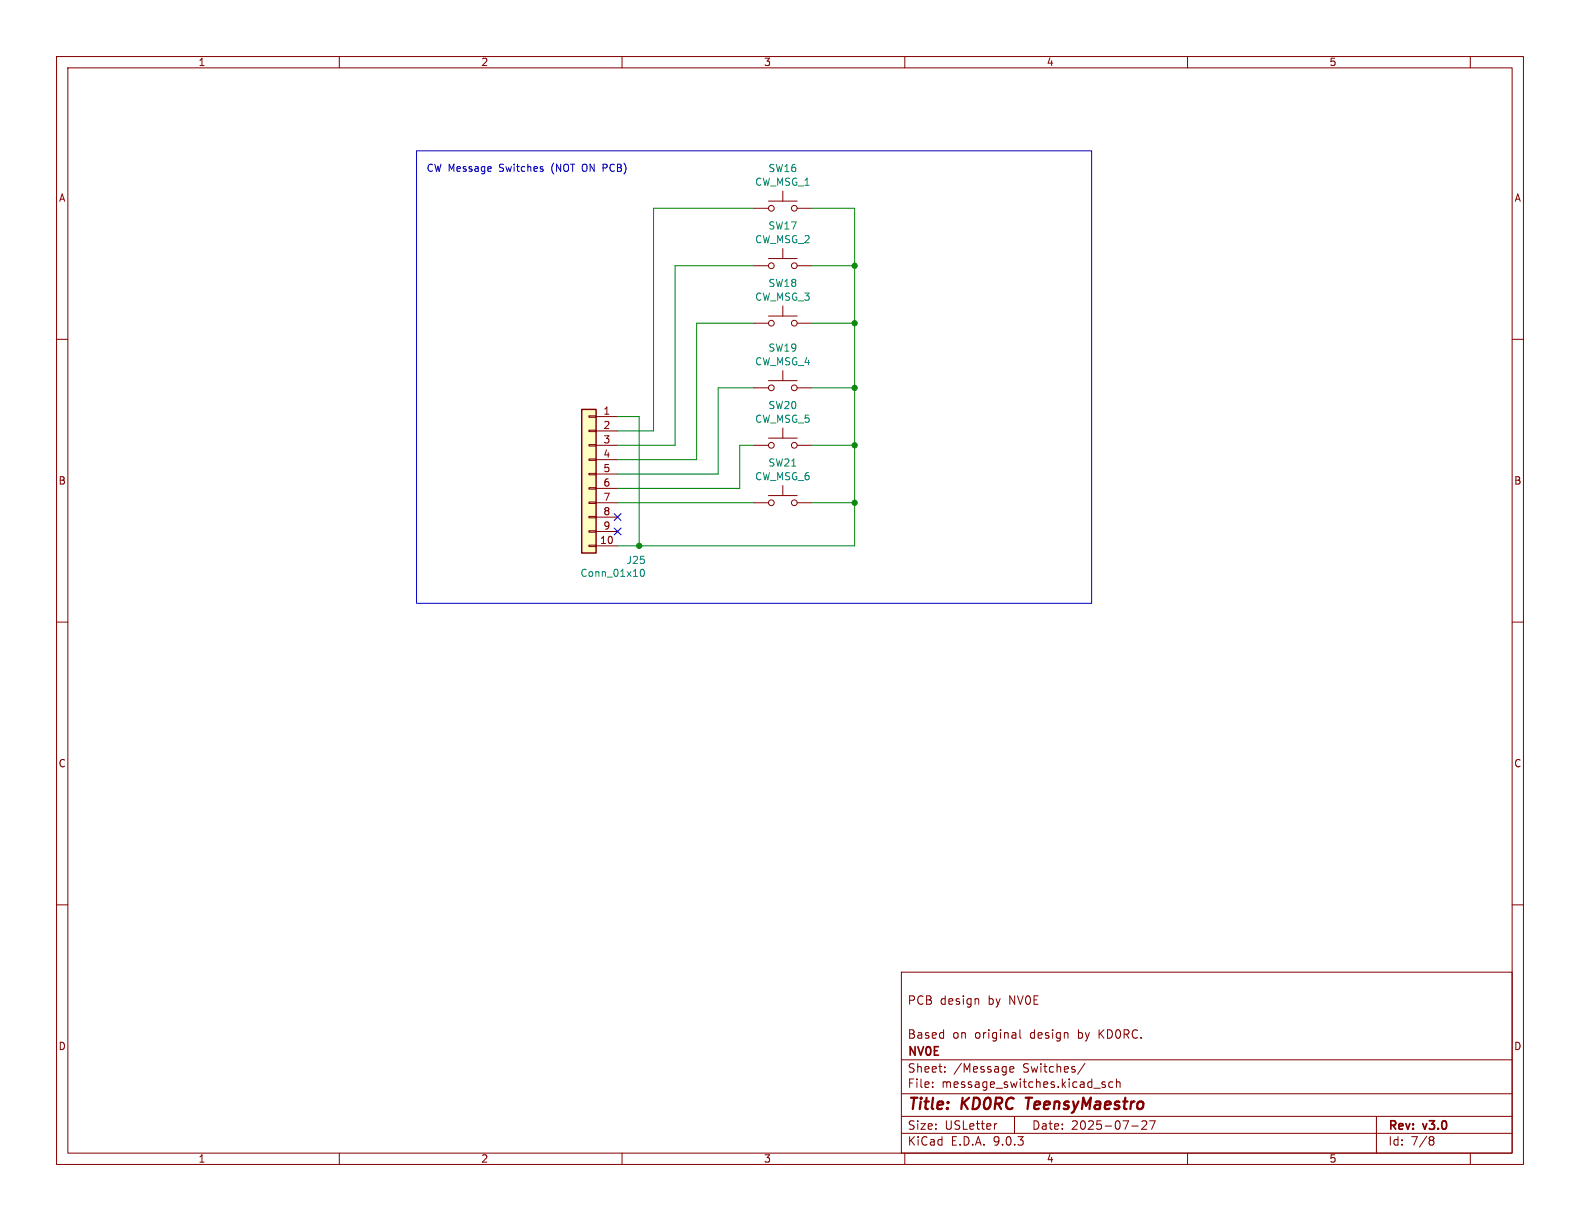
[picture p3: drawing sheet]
(kicad_sch
 (version 20250114)
 (generator "eeschema")
 (generator_version "9.0")
 (paper "USLetter")
 (title_block
  (title "KD0RC TeensyMaestro")
  (date "2025-07-27")
  (rev "v3.0")
  (company "NV0E")
  (comment 1 "Based on original design by KD0RC.")
  (comment 3 "PCB design by NV0E"))
 (lib_symbols
  (symbol "Connector_Generic:Conn_01x10"
   (pin_names
    (offset 1.016) (hide yes)) (exclude_from_sim no) (in_bom yes) (on_board yes)
   (property "Reference" "J" (at 0 12.7 0) (effects (font (size 1.27 1.27))))
   (property "Value" "Conn_01x10" (at 0 -15.24 0) (effects (font (size 1.27 1.27))))
   (property "Footprint" "" (at 0 0 0) (effects (font (size 1.27 1.27)) (hide yes)))
   (property "Datasheet" "~" (at 0 0 0) (effects (font (size 1.27 1.27)) (hide yes)))
   (property "Description" "Generic connector, single row, 01x10, script generated (kicad-library-utils/schlib/autogen/connector/)" (at 0 0 0) (effects (font (size 1.27 1.27)) (hide yes)))
   (symbol "Conn_01x10_1_1"
    (rectangle (start -1.27 11.43) (end 1.27 -13.97) (stroke (width 0.254) (type default)) (fill (type background)))
    (rectangle (start -1.27 10.287) (end 0 10.033) (stroke (width 0.1524) (type default)) (fill (type none)))
    (rectangle (start -1.27 7.747) (end 0 7.493) (stroke (width 0.1524) (type default)) (fill (type none)))
    (rectangle (start -1.27 5.207) (end 0 4.953) (stroke (width 0.1524) (type default)) (fill (type none)))
    (rectangle (start -1.27 2.667) (end 0 2.413) (stroke (width 0.1524) (type default)) (fill (type none)))
    (rectangle (start -1.27 0.127) (end 0 -0.127) (stroke (width 0.1524) (type default)) (fill (type none)))
    (rectangle (start -1.27 -2.413) (end 0 -2.667) (stroke (width 0.1524) (type default)) (fill (type none)))
    (rectangle (start -1.27 -4.953) (end 0 -5.207) (stroke (width 0.1524) (type default)) (fill (type none)))
    (rectangle (start -1.27 -7.493) (end 0 -7.747) (stroke (width 0.1524) (type default)) (fill (type none)))
    (rectangle (start -1.27 -10.033) (end 0 -10.287) (stroke (width 0.1524) (type default)) (fill (type none)))
    (rectangle (start -1.27 -12.573) (end 0 -12.827) (stroke (width 0.1524) (type default)) (fill (type none)))
    (pin passive line (at -5.08 10.16 0) (length 3.81) (name "Pin_1" (effects (font (size 1.27 1.27)))) (number "1" (effects (font (size 1.27 1.27)))))
    (pin passive line (at -5.08 7.62 0) (length 3.81) (name "Pin_2" (effects (font (size 1.27 1.27)))) (number "2" (effects (font (size 1.27 1.27)))))
    (pin passive line (at -5.08 5.08 0) (length 3.81) (name "Pin_3" (effects (font (size 1.27 1.27)))) (number "3" (effects (font (size 1.27 1.27)))))
    (pin passive line (at -5.08 2.54 0) (length 3.81) (name "Pin_4" (effects (font (size 1.27 1.27)))) (number "4" (effects (font (size 1.27 1.27)))))
    (pin passive line (at -5.08 0 0) (length 3.81) (name "Pin_5" (effects (font (size 1.27 1.27)))) (number "5" (effects (font (size 1.27 1.27)))))
    (pin passive line (at -5.08 -2.54 0) (length 3.81) (name "Pin_6" (effects (font (size 1.27 1.27)))) (number "6" (effects (font (size 1.27 1.27)))))
    (pin passive line (at -5.08 -5.08 0) (length 3.81) (name "Pin_7" (effects (font (size 1.27 1.27)))) (number "7" (effects (font (size 1.27 1.27)))))
    (pin passive line (at -5.08 -7.62 0) (length 3.81) (name "Pin_8" (effects (font (size 1.27 1.27)))) (number "8" (effects (font (size 1.27 1.27)))))
    (pin passive line (at -5.08 -10.16 0) (length 3.81) (name "Pin_9" (effects (font (size 1.27 1.27)))) (number "9" (effects (font (size 1.27 1.27)))))
    (pin passive line (at -5.08 -12.7 0) (length 3.81) (name "Pin_10" (effects (font (size 1.27 1.27)))) (number "10" (effects (font (size 1.27 1.27))))))
   (embedded_fonts no))
  (symbol "Switch:SW_Push"
   (pin_numbers (hide yes))
   (pin_names
    (offset 1.016) (hide yes)) (exclude_from_sim no) (in_bom yes) (on_board yes)
   (property "Reference" "SW" (at 1.27 2.54 0) (effects (font (size 1.27 1.27)) (justify left)))
   (property "Value" "SW_Push" (at 0 -1.524 0) (effects (font (size 1.27 1.27))))
   (property "Footprint" "" (at 0 5.08 0) (effects (font (size 1.27 1.27)) (hide yes)))
   (property "Datasheet" "~" (at 0 5.08 0) (effects (font (size 1.27 1.27)) (hide yes)))
   (property "Description" "Push button switch, generic, two pins" (at 0 0 0) (effects (font (size 1.27 1.27)) (hide yes)))
   (symbol "SW_Push_0_1"
    (circle (center -2.032 0) (radius 0.508) (stroke (width 0) (type default)) (fill (type none)))
    (polyline (pts (xy 0 1.27) (xy 0 3.048)) (stroke (width 0) (type default)) (fill (type none)))
    (circle (center 2.032 0) (radius 0.508) (stroke (width 0) (type default)) (fill (type none)))
    (polyline (pts (xy 2.54 1.27) (xy -2.54 1.27)) (stroke (width 0) (type default)) (fill (type none)))
    (pin passive line (at -5.08 0 0) (length 2.54) (name "1" (effects (font (size 1.27 1.27)))) (number "1" (effects (font (size 1.27 1.27)))))
    (pin passive line (at 5.08 0 180) (length 2.54) (name "2" (effects (font (size 1.27 1.27)))) (number "2" (effects (font (size 1.27 1.27))))))
   (embedded_fonts no)))
 (rectangle
  (start 73.66 26.67)
  (end 193.04 106.68)
  (stroke (width 0) (type default))
  (fill (type none)))
 (text "CW Message Switches (NOT ON PCB)"
  (exclude_from_sim no)
  (at 93.218 29.972 0)
  (effects (font (size 1.27 1.27))))
 (junction
  (at 151.13 88.9)
  (diameter 0)
  (color 0 0 0 0))
 (junction
  (at 113.03 96.52)
  (diameter 0)
  (color 0 0 0 0))
 (junction
  (at 151.13 68.58)
  (diameter 0)
  (color 0 0 0 0))
 (junction
  (at 151.13 57.15)
  (diameter 0)
  (color 0 0 0 0))
 (junction
  (at 151.13 46.99)
  (diameter 0)
  (color 0 0 0 0))
 (junction
  (at 151.13 78.74)
  (diameter 0)
  (color 0 0 0 0))
 (no_connect
  (at 109.22 91.44))
 (no_connect
  (at 109.22 93.98))
 (wire
  (pts (xy 151.13 46.99) (xy 151.13 57.15))
  (stroke (width 0) (type default)))
 (wire
  (pts (xy 151.13 36.83) (xy 151.13 46.99))
  (stroke (width 0) (type default)))
 (wire
  (pts (xy 133.35 36.83) (xy 115.57 36.83))
  (stroke (width 0) (type default)))
 (wire
  (pts (xy 151.13 57.15) (xy 143.51 57.15))
  (stroke (width 0) (type default)))
 (wire
  (pts (xy 133.35 78.74) (xy 130.81 78.74))
  (stroke (width 0) (type default)))
 (wire
  (pts (xy 127 83.82) (xy 109.22 83.82))
  (stroke (width 0) (type default)))
 (wire
  (pts (xy 143.51 88.9) (xy 151.13 88.9))
  (stroke (width 0) (type default)))
 (wire
  (pts (xy 109.22 96.52) (xy 113.03 96.52))
  (stroke (width 0) (type default)))
 (wire
  (pts (xy 143.51 36.83) (xy 151.13 36.83))
  (stroke (width 0) (type default)))
 (wire
  (pts (xy 109.22 73.66) (xy 113.03 73.66))
  (stroke (width 0) (type default)))
 (wire
  (pts (xy 151.13 78.74) (xy 151.13 88.9))
  (stroke (width 0) (type default)))
 (wire
  (pts (xy 113.03 73.66) (xy 113.03 96.52))
  (stroke (width 0) (type default)))
 (wire
  (pts (xy 115.57 76.2) (xy 109.22 76.2))
  (stroke (width 0) (type default)))
 (wire
  (pts (xy 123.19 57.15) (xy 123.19 81.28))
  (stroke (width 0) (type default)))
 (wire
  (pts (xy 143.51 78.74) (xy 151.13 78.74))
  (stroke (width 0) (type default)))
 (wire
  (pts (xy 119.38 78.74) (xy 109.22 78.74))
  (stroke (width 0) (type default)))
 (wire
  (pts (xy 133.35 68.58) (xy 127 68.58))
  (stroke (width 0) (type default)))
 (wire
  (pts (xy 133.35 88.9) (xy 109.22 88.9))
  (stroke (width 0) (type default)))
 (wire
  (pts (xy 127 68.58) (xy 127 83.82))
  (stroke (width 0) (type default)))
 (wire
  (pts (xy 151.13 68.58) (xy 143.51 68.58))
  (stroke (width 0) (type default)))
 (wire
  (pts (xy 151.13 68.58) (xy 151.13 78.74))
  (stroke (width 0) (type default)))
 (wire
  (pts (xy 130.81 78.74) (xy 130.81 86.36))
  (stroke (width 0) (type default)))
 (wire
  (pts (xy 113.03 96.52) (xy 151.13 96.52))
  (stroke (width 0) (type default)))
 (wire
  (pts (xy 151.13 46.99) (xy 143.51 46.99))
  (stroke (width 0) (type default)))
 (wire
  (pts (xy 151.13 88.9) (xy 151.13 96.52))
  (stroke (width 0) (type default)))
 (wire
  (pts (xy 133.35 46.99) (xy 119.38 46.99))
  (stroke (width 0) (type default)))
 (wire
  (pts (xy 115.57 36.83) (xy 115.57 76.2))
  (stroke (width 0) (type default)))
 (wire
  (pts (xy 130.81 86.36) (xy 109.22 86.36))
  (stroke (width 0) (type default)))
 (wire
  (pts (xy 123.19 81.28) (xy 109.22 81.28))
  (stroke (width 0) (type default)))
 (wire
  (pts (xy 119.38 46.99) (xy 119.38 78.74))
  (stroke (width 0) (type default)))
 (wire
  (pts (xy 151.13 57.15) (xy 151.13 68.58))
  (stroke (width 0) (type default)))
 (wire
  (pts (xy 133.35 57.15) (xy 123.19 57.15))
  (stroke (width 0) (type default)))
 (symbol
  (lib_id "Switch:SW_Push")
  (at 138.43 57.15 0)
  (unit 1)
  (exclude_from_sim no)
  (in_bom yes)
  (on_board no)
  (dnp no)
  (fields_autoplaced yes)
  (property "Reference" "SW18" (at 138.43 50.0845 0) (effects (font (size 1.27 1.27))))
  (property "Value" "CW_MSG_3" (at 138.43 52.5088 0) (effects (font (size 1.27 1.27))))
  (property "Footprint" "" (at 138.43 52.07 0) (effects (font (size 1.27 1.27)) (hide yes)))
  (property "Datasheet" "~" (at 138.43 52.07 0) (effects (font (size 1.27 1.27)) (hide yes)))
  (property "Description" "Push button switch, generic, two pins" (at 138.43 57.15 0) (effects (font (size 1.27 1.27)) (hide yes)))
  (pin "1")
  (pin "2"))
 (symbol
  (lib_id "Switch:SW_Push")
  (at 138.43 68.58 0)
  (unit 1)
  (exclude_from_sim no)
  (in_bom yes)
  (on_board no)
  (dnp no)
  (fields_autoplaced yes)
  (property "Reference" "SW19" (at 138.43 61.5145 0) (effects (font (size 1.27 1.27))))
  (property "Value" "CW_MSG_4" (at 138.43 63.9388 0) (effects (font (size 1.27 1.27))))
  (property "Footprint" "" (at 138.43 63.5 0) (effects (font (size 1.27 1.27)) (hide yes)))
  (property "Datasheet" "~" (at 138.43 63.5 0) (effects (font (size 1.27 1.27)) (hide yes)))
  (property "Description" "Push button switch, generic, two pins" (at 138.43 68.58 0) (effects (font (size 1.27 1.27)) (hide yes)))
  (pin "1")
  (pin "2"))
 (symbol
  (lib_id "Switch:SW_Push")
  (at 138.43 36.83 0)
  (unit 1)
  (exclude_from_sim no)
  (in_bom yes)
  (on_board no)
  (dnp no)
  (fields_autoplaced yes)
  (property "Reference" "SW16" (at 138.43 29.7645 0) (effects (font (size 1.27 1.27))))
  (property "Value" "CW_MSG_1" (at 138.43 32.1888 0) (effects (font (size 1.27 1.27))))
  (property "Footprint" "" (at 138.43 31.75 0) (effects (font (size 1.27 1.27)) (hide yes)))
  (property "Datasheet" "~" (at 138.43 31.75 0) (effects (font (size 1.27 1.27)) (hide yes)))
  (property "Description" "Push button switch, generic, two pins" (at 138.43 36.83 0) (effects (font (size 1.27 1.27)) (hide yes)))
  (pin "1")
  (pin "2"))
 (symbol
  (lib_id "Switch:SW_Push")
  (at 138.43 46.99 0)
  (unit 1)
  (exclude_from_sim no)
  (in_bom yes)
  (on_board no)
  (dnp no)
  (fields_autoplaced yes)
  (property "Reference" "SW17" (at 138.43 39.9245 0) (effects (font (size 1.27 1.27))))
  (property "Value" "CW_MSG_2" (at 138.43 42.3488 0) (effects (font (size 1.27 1.27))))
  (property "Footprint" "" (at 138.43 41.91 0) (effects (font (size 1.27 1.27)) (hide yes)))
  (property "Datasheet" "~" (at 138.43 41.91 0) (effects (font (size 1.27 1.27)) (hide yes)))
  (property "Description" "Push button switch, generic, two pins" (at 138.43 46.99 0) (effects (font (size 1.27 1.27)) (hide yes)))
  (pin "1")
  (pin "2"))
 (symbol
  (lib_id "Switch:SW_Push")
  (at 138.43 88.9 0)
  (unit 1)
  (exclude_from_sim no)
  (in_bom yes)
  (on_board no)
  (dnp no)
  (fields_autoplaced yes)
  (property "Reference" "SW21" (at 138.43 81.8345 0) (effects (font (size 1.27 1.27))))
  (property "Value" "CW_MSG_6" (at 138.43 84.2588 0) (effects (font (size 1.27 1.27))))
  (property "Footprint" "" (at 138.43 83.82 0) (effects (font (size 1.27 1.27)) (hide yes)))
  (property "Datasheet" "~" (at 138.43 83.82 0) (effects (font (size 1.27 1.27)) (hide yes)))
  (property "Description" "Push button switch, generic, two pins" (at 138.43 88.9 0) (effects (font (size 1.27 1.27)) (hide yes)))
  (pin "1")
  (pin "2"))
 (symbol
  (lib_id "Switch:SW_Push")
  (at 138.43 78.74 0)
  (unit 1)
  (exclude_from_sim no)
  (in_bom yes)
  (on_board no)
  (dnp no)
  (property "Reference" "SW20" (at 138.43 71.6745 0) (effects (font (size 1.27 1.27))))
  (property "Value" "CW_MSG_5" (at 138.43 74.0988 0) (effects (font (size 1.27 1.27))))
  (property "Footprint" "" (at 138.43 73.66 0) (effects (font (size 1.27 1.27)) (hide yes)))
  (property "Datasheet" "~" (at 138.43 73.66 0) (effects (font (size 1.27 1.27)) (hide yes)))
  (property "Description" "Push button switch, generic, two pins" (at 138.43 78.74 0) (effects (font (size 1.27 1.27)) (hide yes)))
  (pin "1")
  (pin "2"))
 (symbol
  (lib_id "Connector_Generic:Conn_01x10")
  (at 104.14 83.82 0)
  (mirror y)
  (unit 1)
  (exclude_from_sim no)
  (in_bom yes)
  (on_board no)
  (dnp no)
  (property "Reference" "J25" (at 114.3 99.06 0) (effects (font (size 1.27 1.27)) (justify left)))
  (property "Value" "Conn_01x10" (at 114.3 101.346 0) (effects (font (size 1.27 1.27)) (justify left)))
  (property "Footprint" "Connector_JST:JST_XH_B10B-XH-A_1x10_P2.50mm_Vertical" (at 104.14 83.82 0) (effects (font (size 1.27 1.27)) (hide yes)))
  (property "Datasheet" "~" (at 104.14 83.82 0) (effects (font (size 1.27 1.27)) (hide yes)))
  (property "Description" "Generic connector, single row, 01x10, script generated (kicad-library-utils/schlib/autogen/connector/)" (at 104.14 83.82 0) (effects (font (size 1.27 1.27)) (hide yes)))
  (pin "8")
  (pin "5")
  (pin "3")
  (pin "7")
  (pin "6")
  (pin "4")
  (pin "10")
  (pin "1")
  (pin "2")
  (pin "9")))
